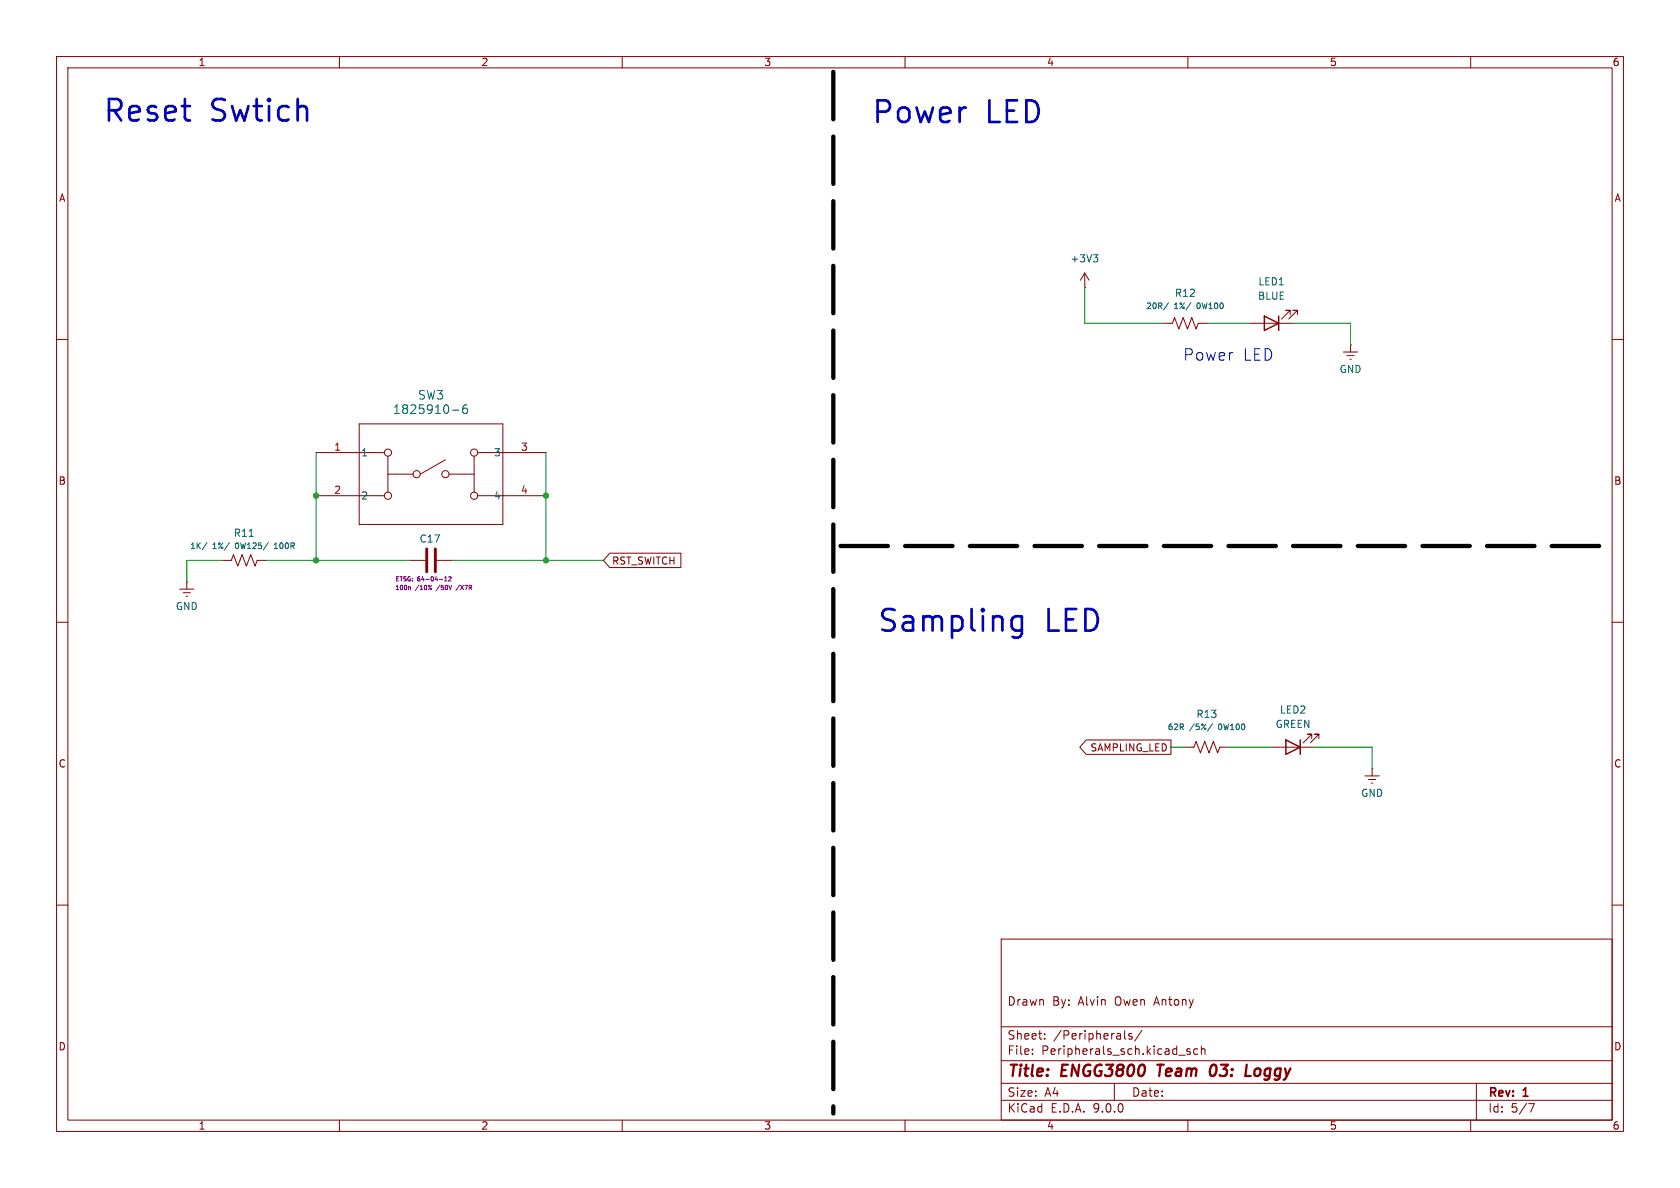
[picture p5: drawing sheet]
<svg xmlns="http://www.w3.org/2000/svg" width="297mm" height="210mm" viewBox="0 0 297 210" stroke-linecap="round" stroke-linejoin="round" font-family="sans-serif">
<g fill="none" stroke="#840000" stroke-width=".18">
<path d="M10 10h277v190h-277zM12 12h273v186h-273zM60 10v2M110 10v2M160 10v2M210 10v2M260 10v2M191.8 50.8h.1M191.8 48.3l-.8 1.2M191.8 48.3l.7 1.2M191.8 48.3v2.5M205.7 57.2h1.6l.3-1.1 .8 2.1 .8-2.1 .7 2.1 .8-2.1 .8 2.1 .3-1h1.6"/>
<path d="M221 57.2h7.6M228.1 55.6v-.7h-.8h.8l-1.5 1.5M229.4 55.6v-.7h-.8h.8l-1.6 1.5M10 60h2M63.5 74.9h25.4v17.8h-25.4zM237.5 62.2h2.5M238.1 62.9h1.3M238.6 63.5h.3M238.8 61h.1M238.8 61v1.2M285 60h2M39.4 99.1h1.5l.4-1.1 .7 2.1 .8-2.1 .8 2.1 .7-2.1 .8 2.1 .4-1h1.5"/>
<path d="M55.9 80h12M55.9 87.6h12M68.6 80.6v6.4M68.6 83.8h4.4M72.4 99.1h2.8M77.2 99.1h2.8M78.7 81.3l-4.4 2.5M79.4 83.8h4.4M83.8 80.6v6.4M84.5 80h12M84.5 87.6h12M107.8 97.8h12.6v2.5h-12.6l-1.1-1.2z"/>
<path d="M10 110h2M31.7 104.1h2.6M32.4 104.8h1.3M32.9 105.4h.2M33 102.9h.1M33 102.9v1.2M285 110h2M192 130.8h15v2.6h-15l-1.1-1.3zM209.5 132.1h1.6l.4-1 .7 2 .8-2 .7 2 .8-2 .8 2 .3-1h1.6M224.8 132.1h7.6M231.9 130.6v-.8h-.8h.8l-1.5 1.5M233.2 130.6v-.8h-.8h.8l-1.6 1.5"/>
<path d="M241.3 137.2h2.5M241.9 137.8h1.3M242.4 138.4h.3M242.6 135.9h.1M242.6 135.9v1.3M10 160h2M177 166h108v32h-108zM285 160h2M60 198v2M110 198v2M160 198v2M177 194.5h108"/>
<path d="M177 191.5h108M177 187.5h108M177 181.5h108M182.5 186.3v.1M182.5 185.5v.1M184.7 183.6v.1M184.7 182.8v.1M197 191.5v3M198.8 182.2v1.3l.2 .2M200.1 182.8l-.4-.1-.2 .2 .1 .2 .5 .2v.3h-.6M201.9 182.1l-1.3 2M208.4 186.5h1.1"/>
<path d="M210 198v2M210.4 185.5l-.4-.1-.2 .2 .1 .2 .5 .2v.3h-.6M211.7 185.5l-.4-.1-.3 .3v.4l.2 .2h.5M212.4 185.5l.2-.1 .4 .1v.9M212.4 184.9v1.5M260 198v2M261 191.5v6.5M270.2 195.1h1l-.6 1.5"/>
<circle cx="68.6" cy="80" r=".63"/>
<circle cx="68.6" cy="87.6" r=".63"/>
<circle cx="73.7" cy="83.8" r=".63"/>
<circle cx="78.7" cy="83.8" r=".63"/>
<circle cx="83.8" cy="87.6" r=".63"/>
<circle cx="83.8" cy="80" r=".63"/>
</g>
<path d="M204.6 188.2h1.1M205.2 188.2l-.3 2M214.9 188.3a.51 .51 0 0 0-.8 .3 1.09 1.09 0 0 0 .2 1.6l.3-.1 .3-.3M220.2 190.2h.9M221.9 189.1l-.2 .7 .2 .3" fill="none" stroke="#840000" stroke-width=".4"/>
<path d="M223.5 55.9l2.6 1.3-2.6 1.2zM226.1 55.9v2.5M227.3 130.8l2.6 1.3-2.6 1.3zM229.9 130.8v2.6" fill="none" stroke="#840000" stroke-width=".25"/>
<g fill="none" stroke="#006464" stroke-width=".18">
<path d="M193.3 45h.8l-.5 .5M193.8 45.5l.3 .3v.3l-.3 .2M206.6 53.5l-.9 1.3M210.5 53.5l-.8 1.3M80 72.5h1.1M82.5 71.6a.6 .6 0 0 0-.7 .6v.6l.1 .2 .5 .1 .2-.2 .1-.5-.2-.2-.4-.1-.3 .3M36.6 95.9l-.9 1.3M40.6 95.9l-.9 1.3M44.1 94.8h.7M47.4 95.9l-.8 1.3M48.5 97h.6M48.6 96.2l-.1 .1"/>
<path d="M214.4 127.9l-.9 1.3"/>
</g>
<path d="M75.4 97v4.1M77 97v4.1" fill="none" stroke="#840000" stroke-width=".51"/>
<path d="M72.4 103.7l.2 .1v.4M76.2 104l.1 .1-.1 .1M76.3 103.5l-.6 .7M78.6 102.7h.4M78.6 102.2l.2-.3v.8M79.3 102l.3-.1 .2 .3-.5 .5h.5M81.2 103.4l-.6 1" fill="none" stroke="#840084" stroke-width=".18"/>
<path d="M147.3 12.7v184.2M148.6 96.5h135.9" fill="none" stroke="#000" stroke-width=".76" stroke-dasharray="8.4 3"/>
<path d="M191.8 50.8v6.4h13.9M213.4 57.2h7.6M228.6 57.2h10.2v3.8M39.4 99.1h-6.4v3.8M47 99.1h25.4M55.9 80v19.1M80 99.1h26.7M96.5 80v19.1M207 132.1h2.5M217.2 132.1h7.6M232.4 132.1h10.2v3.8" fill="none" stroke="#009600" stroke-width=".18"/>
<path d="M180.7 108.9v3.1a1.03 1.03 0 0 1-1.7 .6M180.7 109.1l-.4-.2h-.7l-.6 .4-.2 .4v1l.4 .6 .4 .2h.7l.4-.2" fill="none" stroke="#0000c2" stroke-width=".48"/>
<g fill="#009600" stroke="#009600" stroke-width=".18">
<circle cx="96.5" cy="87.6" r=".46"/>
<circle cx="55.9" cy="87.6" r=".46"/>
<circle cx="96.5" cy="99.1" r=".46"/>
<circle cx="55.9" cy="99.1" r=".46"/>
</g>
<g font-size="5.3" fill="#0000c2">
<text x="18" y="22.2">Reset</text>
<text x="37.2" y="22.2">Swtich</text>
<text x="153.9" y="22.4">Power</text>
<text x="174.4" y="22.4">LED</text>
<text x="154.9" y="112.4">Sampling</text>
<text x="184.8" y="112.4">LED</text>
</g>
<g font-size="2.8" fill="#0000c2">
<text x="209.1" y="64">Power</text>
<text x="219.7" y="64">LED</text>
</g>
<g font-size="2.8" fill="#840000">
<text x="178" y="190.9">Title:</text>
<text x="187.7" y="190.9">ENGG3800</text>
<text x="205.5" y="190.9">Team</text>
<text x="215.5" y="190.9">03:</text>
<text x="222.6" y="190.9">Loggy</text>
</g>
<g font-size="2.1" fill="#006464">
<text x="73.8" y="70.8">SW3</text>
<text x="69.4" y="73.4">1825910-6</text>
</g>
<g font-size="2.1" fill="#840000">
<text x="178" y="178">Drawn</text>
<text x="186" y="178">By:</text>
<text x="190.7" y="178">Alvin</text>
<text x="197.3" y="178">Owen</text>
<text x="204.3" y="178">Antony</text>
<text x="178" y="184">Sheet:</text>
<text x="186.2" y="184">/Peripherals/</text>
<text x="178" y="186.7">File:</text>
<text x="184.1" y="186.7">Peripherals_sch.kicad_sch</text>
<text x="178" y="196.9">KiCad</text>
<text x="178" y="194.1">Size:</text>
<text x="184.7" y="194.1">A4</text>
<text x="185.7" y="196.9">E.D.A.</text>
<text x="193.3" y="196.9">9.0.0</text>
<text x="200" y="194.1">Date:</text>
<text x="263" y="194.3">Rev:</text>
<text x="263" y="196.9">Id:</text>
<text x="267.1" y="196.9">5/7</text>
<text x="269.4" y="194.3">1</text>
</g>
<g font-size="1.8" fill="#840000">
<text x="35" y="11.9">1</text>
<text x="85" y="11.9">2</text>
<text x="135" y="11.9">3</text>
<text x="185" y="11.9">4</text>
<text x="235" y="11.9">5</text>
<text x="285" y="11.9">6</text>
<text x="10.3" y="35.9">A</text>
<text x="285.3" y="35.9">A</text>
<text x="10.3" y="85.9">B</text>
<text x="285.3" y="85.9">B</text>
<text x="108.1" y="100">RST_SWITCH</text>
<text x="10.3" y="135.9">C</text>
<text x="192.7" y="133">SAMPLING_LED</text>
<text x="285.3" y="135.9">C</text>
<text x="10.3" y="185.9">D</text>
<text x="285.3" y="185.9">D</text>
<text x="35" y="199.9">1</text>
<text x="85" y="199.9">2</text>
<text x="135" y="199.9">3</text>
<text x="185" y="199.9">4</text>
<text x="235" y="199.9">5</text>
<text x="285" y="199.9">6</text>
</g>
<g font-size="1.8" fill="#006464">
<text x="189.1" y="46.6">+3V3</text>
<text x="207.6" y="52.7">R12</text>
<text x="222.3" y="53.2">BLUE</text>
<text x="222.4" y="50.6">LED1</text>
<text x="236.7" y="66.1">GND</text>
<text x="63.8" y="80.9">1</text>
<text x="87.2" y="80.9">3</text>
<text x="63.8" y="88.5">2</text>
<text x="87.2" y="88.5">4</text>
<text x="41.2" y="95.1">R11</text>
<text x="74.1" y="96.1">C17</text>
<text x="31" y="108.1">GND</text>
<text x="211.4" y="127.1">R13</text>
<text x="225.4" y="128.9">GREEN</text>
<text x="226.2" y="126.3">LED2</text>
<text x="240.5" y="141.1">GND</text>
</g>
<g font-size="1.8" fill="#a90000">
<text x="59" y="79.8">1</text>
<text x="92" y="79.8">3</text>
<text x="59" y="87.4">2</text>
<text x="92" y="87.4">4</text>
</g>
<g font-size="1.4" fill="#006464">
<text x="202.5" y="54.8">20R/</text>
<text x="207.6" y="54.8">1%/</text>
<text x="211.8" y="54.8">0W100</text>
<text x="33.5" y="97.3">1K/</text>
<text x="37.6" y="97.3">1%/</text>
<text x="41.8" y="97.3">0W125/</text>
<text x="48.9" y="97.3">100R</text>
<text x="206.3" y="129.3">62R</text>
<text x="210.3" y="129.3">/5%/</text>
<text x="215.6" y="129.3">0W100</text>
</g>
<g font-size="1.1" fill="#840084">
<text x="69.7" y="104.5">100n</text>
<text x="69.8" y="103">ETSG:</text>
<text x="73.5" y="104.5">/10%</text>
<text x="73.8" y="103">64-04-12</text>
<text x="77.5" y="104.5">/50V</text>
<text x="81.3" y="104.5">/X7R</text>
</g>
</svg>
